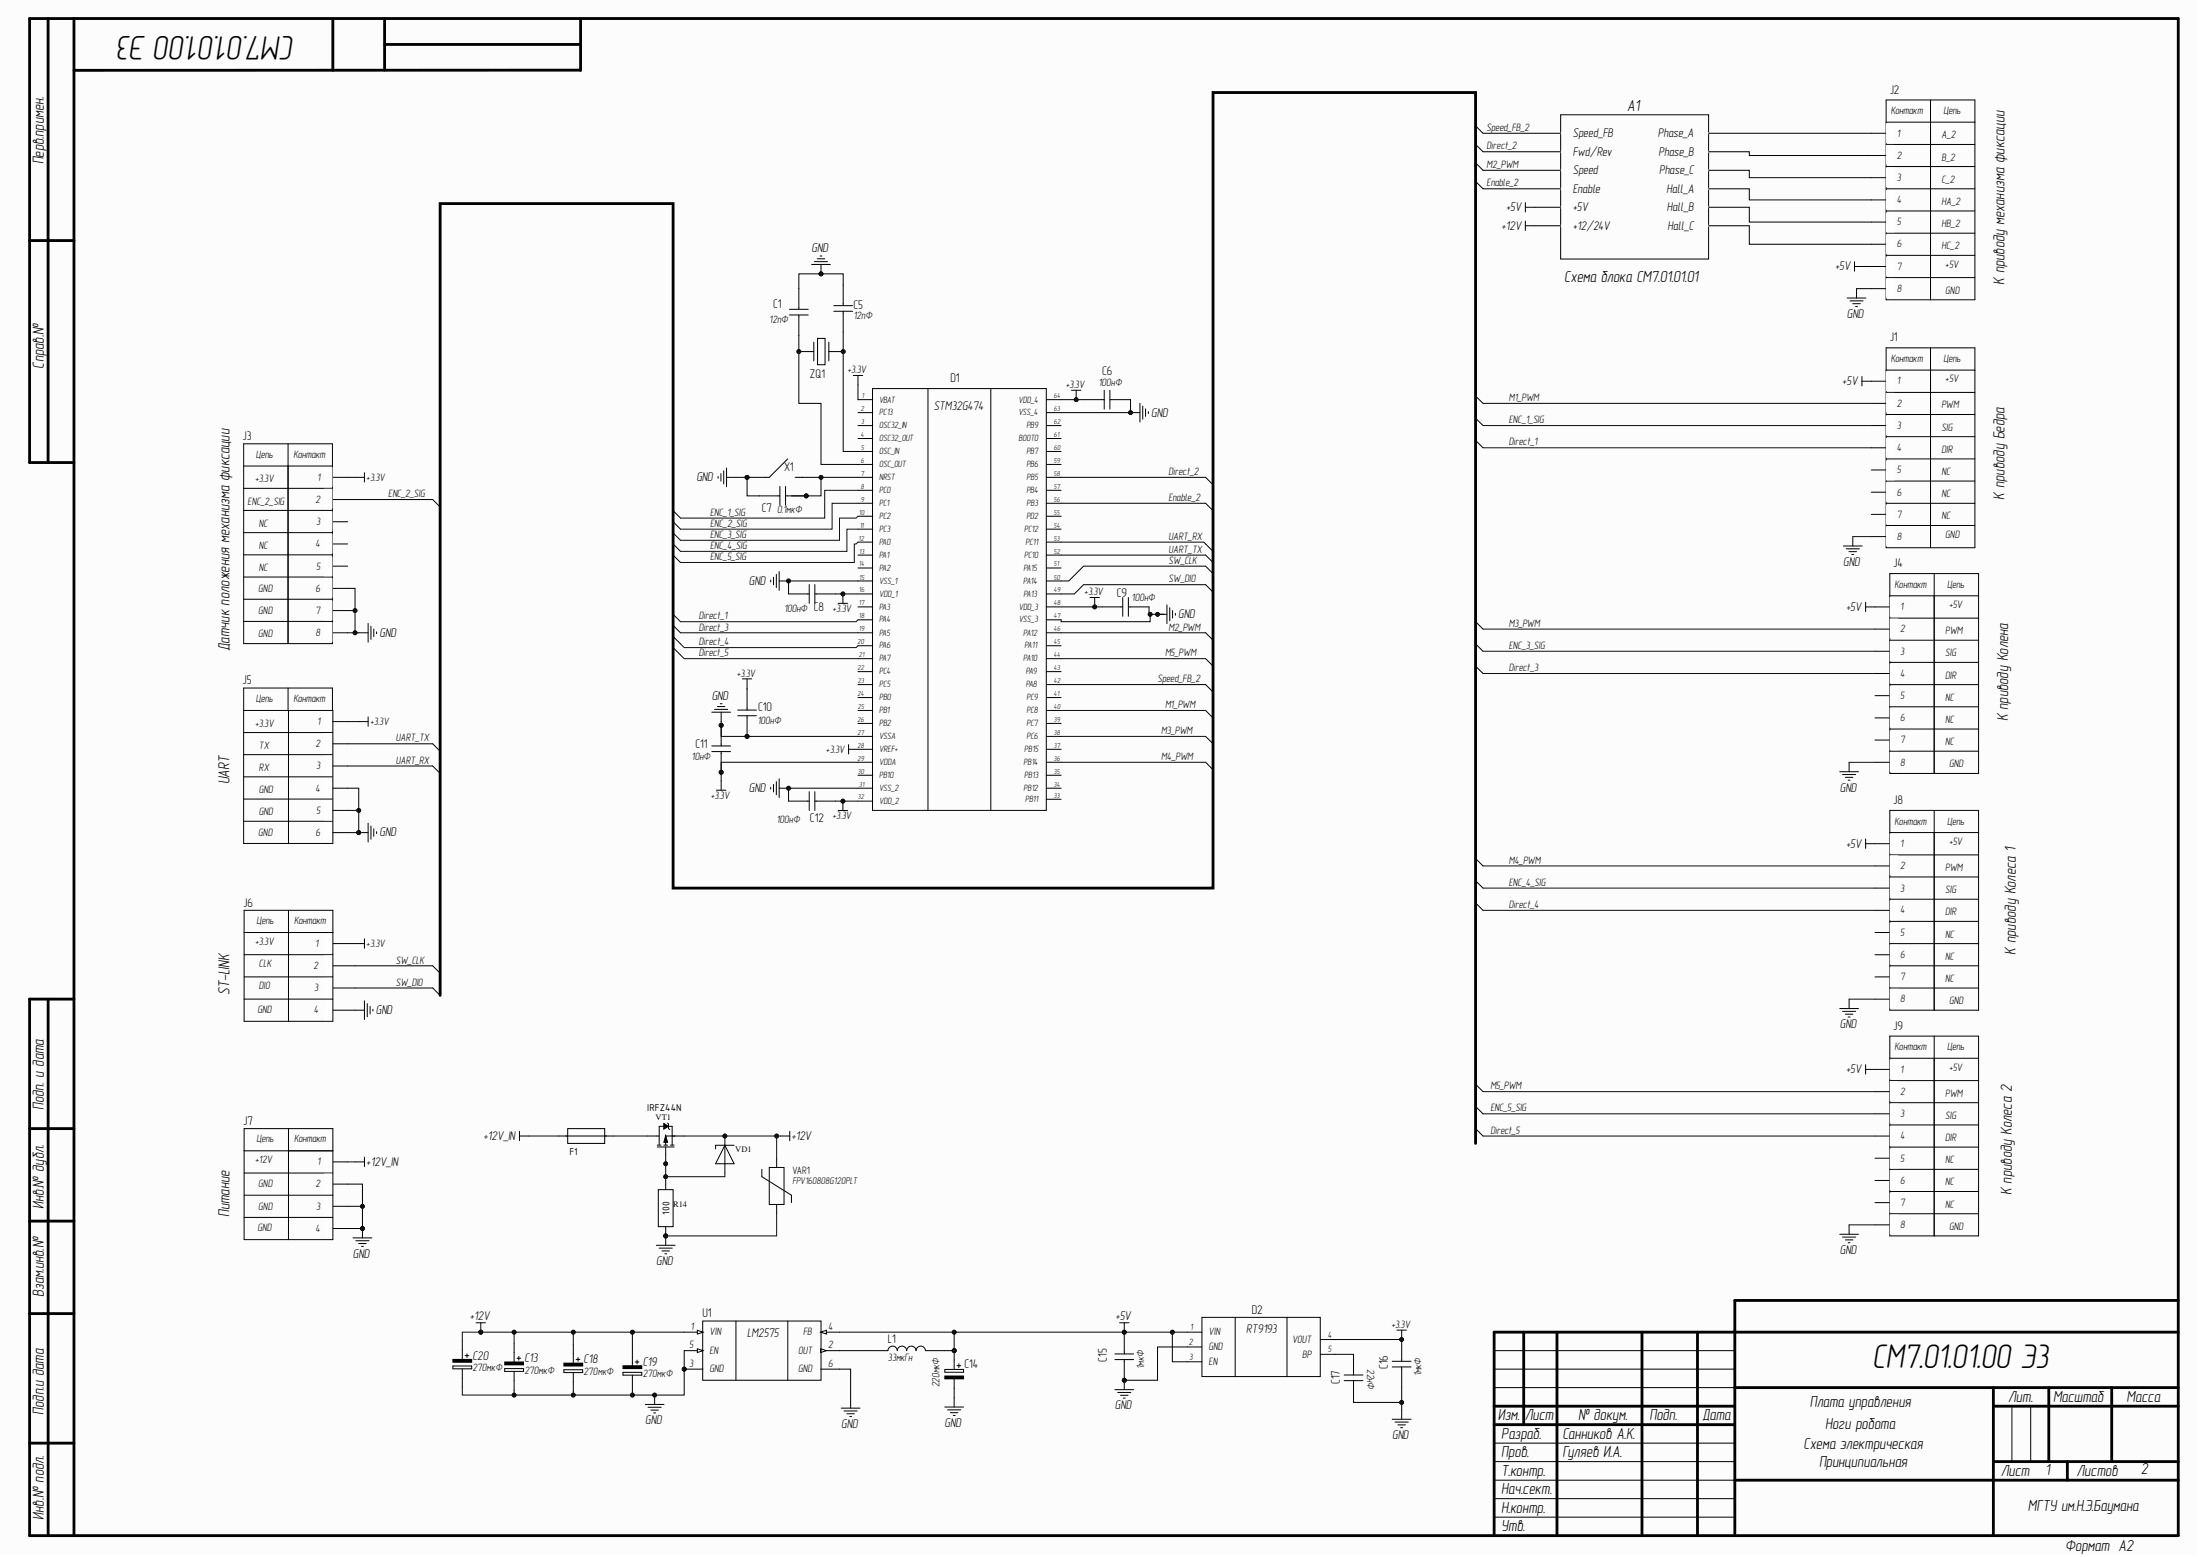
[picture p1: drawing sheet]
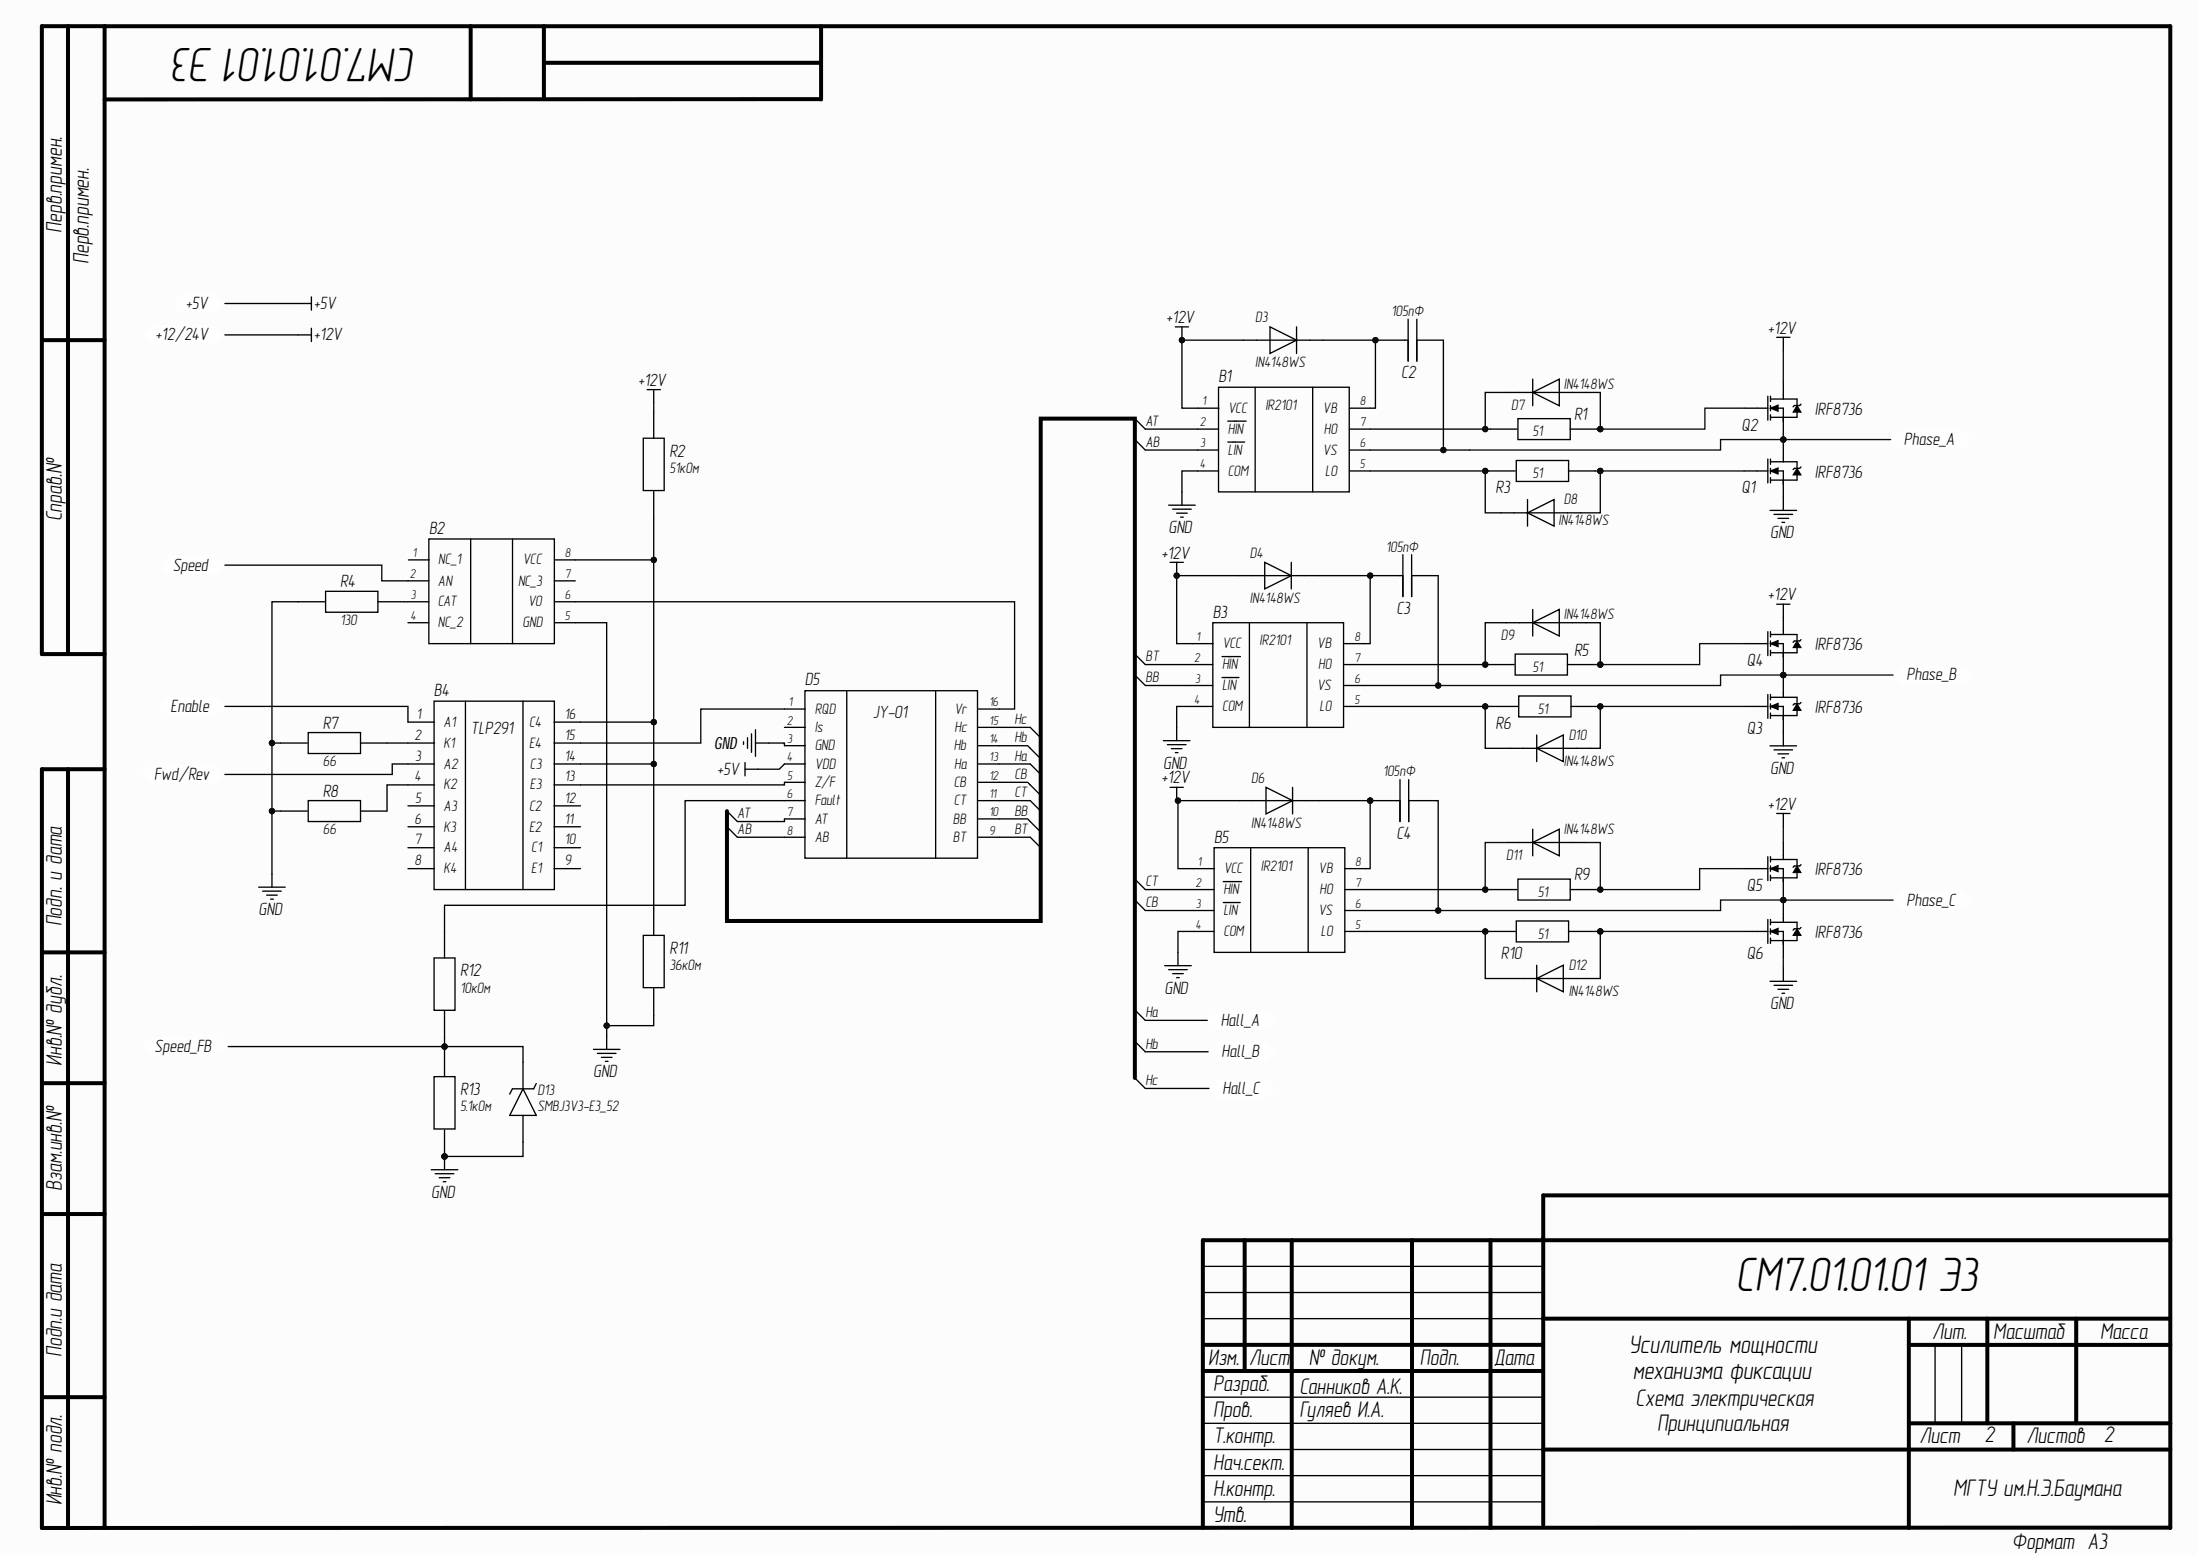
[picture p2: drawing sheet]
# Altium project Dual_BLDC_Controller.PrjPcb
2 sheets, 75 parts. Net scope: hierarchical (ports join the sheet entries above them; power ports are global).
Board file: PCB_board.PcbDoc
Sheets:
  Схема_принципиальная_общая.SchDoc
    A1 = Схема_принципиальная_JY01.SchDoc

## Sheet Схема_принципиальная_общая.SchDoc
size 594 x 420 mm; Date: 01.06.2026; CheckedBy: Гуляев И.А.; Author: Санников А.К.; CompanyName: МГТУ им.Н.Э.Баумана; Organization: МГТУ им.Н.Э.Баумана; SheetNumber: 1; SheetTotal: 2; Name1: Плата управления; DecimalNumber: СМ7.01.01.00; Name2: Ноги робота

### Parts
C1  12пФ  [CAPC1608X87N]
C5  12пФ  [CAPC1608X87N]
C6  100нФ  [CAPC1608X87N]
C7  0.1мкФ  [CAPC1608X87N]
C8  100нФ  [CAPC1608X87N]
C9  100нФ  [CAPC1608X87N]
C10  100нФ  [CAPC1608X87N]
C11  10нФ  [CAPC1608X87N]
C12  100нФ  [CAPC1608X87N]
C13  270мкФ  [16SVF270M]
C14  220мкФ  [CAPPM3216X180N]
C15  1мкФ  [CAPC1608X87N]
C16  1мкФ  [CAPC1608X87N]
C17  22нФ  [CAPC1608X87N]
C18  270мкФ  [16SVF270M]
C19  270мкФ  [16SVF270M]
C20  270мкФ  [16SVF270M]
D1  (no value)  [QFP50P1200X1200X160-64N]
D2  (no value)  [RT9193]
F1  Fuze_LB250LVF  [Fuze_LB250LVF]  (value not drawn)
J1  430450800  [MOLEX_430450800]  (value not drawn)
J2  430450800  [MOLEX_430450800]  (value not drawn)
J3  BM06B-SRSS-TB_LF__SN_  [BM06BSRSSTBLFSN]  (value not drawn)
J4  430450800  [MOLEX_430450800]  (value not drawn)
J5  BM04B-SRSS-TB_LFSN_  [BM04BSRSSTBLFSN]  (value not drawn)
J6  4-pin header  [4-pin header]  (value not drawn)
J7  XT30PW-M  [XT30PWM]  (value not drawn)
J8  430450800  [MOLEX_430450800]  (value not drawn)
J9  430450800  [MOLEX_430450800]  (value not drawn)
L1  33мкГн  [INDPM7373X450N]
R14  value 100  [RES: 0805]  (hidden comment: Resistor 0805 100 Ohm)
U1  LM2575HVSX-5.0_NOPB  [VREG_LM2575HVSX-5.0_NOPB]  (value not drawn)
VAR1  FPV160808G120PLT  [Varistor_20K391]
VD1  (no value)  [DIODE: SMB]
VT1  (no value)  [DPAK]
X1  1437566-3  [14375663]  (value not drawn)
ZQ1  NX5032GA-12.000M-LN-CD-1  [INDC5032X150N]  (value not drawn)

### Sub-sheets
A1 = Схема_принципиальная_JY01.SchDoc: Phase_A (bidir), Phase_B (bidir), Phase_C (bidir), Hall_A (bidir), Hall_B (bidir), Hall_C (bidir), Speed_FB (bidir), Fwd/Rev (bidir), Speed (bidir), Enable (bidir), +5V (bidir), +12/24V (bidir)

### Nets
+3.3V: C6.2 C8.2 C9.2 C10.2 C11.1 C12.2 C16.2 D1.1(VBAT) D1.16(VDD_1) D1.28(VREF+) D1.29(VDDA) D1.32(VDD_2) D1.48(VDD_3) D1.64(VDD_4) D2.4(VOUT) J1.5 J3.1 J4.5 J5.1 J6.1 J8.5 J9.5
+5V: C14.1(+) C15.2 D2.1(VIN) D2.3(EN) J1.1 J2.7 J4.1 J8.1 J9.1 L1.2 U1.4(FB) ; sheet A1/+5V
+12V: C13.1(+) C18.1(+) C19.1(+) C20.1(+) U1.1(VIN) VAR1.2 VD1.2(C) VT1.2(S) ; sheet A1/+12/24V
+12V_IN: F1.1 J7.1
GND: C1.2 C5.2 C6.1 C7.2 C8.1 C9.1 C10.1 C11.2 C12.1 C13.2(-) C14.2(-) C15.1 C16.1 C17.1 C18.2(-) C19.2(-) C20.2(-) D1.15(VSS_1) D1.27(VSSA) D1.31(VSS_2) D1.47(VSS_3) D1.63(VSS_4) D2.2(GND) J1.8 J2.8 J3.6 J3.7 J3.8 J4.8 J5.MP2(6) J6.4 J7.2 J7.3 J7.4 J8.8 J9.8 R14.1 U1.3(GND) U1.5(EN) U1.6(GND) VAR1.1 X1.1
BTN_END: D1.35(PB13) J3.3
BTN_START: D1.33(PB11) J3.4
Direct_1: D1.18(PA4) J1.4
Direct_2: D1.58(PB5) ; sheet A1/Fwd/Rev
Direct_3: D1.19(PA5) J4.4
Direct_4: D1.20(PA6) J8.4
Direct_5: D1.21(PA7) J9.4
Enable_2: D1.56(PB3) ; sheet A1/Enable
ENC_1_SIG: D1.8(PC0) J1.3
ENC_2_SIG: D1.9(PC1) J3.2
ENC_3_SIG: D1.10(PC2) J4.3
ENC_4_SIG: D1.11(PC3) J8.3
ENC_5_SIG: D1.12(PA0) J9.3
Ha: J2.4 ; sheet A1/Hall_A
Hb: J2.5 ; sheet A1/Hall_B
Hc: J2.6 ; sheet A1/Hall_C
M1_PWM: D1.40(PC8) J1.2
M2_PWM: D1.46(PA12) ; sheet A1/Speed
M3_PWM: D1.38(PC6) J4.2
M4_PWM: D1.36(PB14) J8.2
M5_PWM: D1.44(PA10) J9.2
Speed_FB_2: D1.42(PA8) ; sheet A1/Speed_FB
SPI_CLK: D1.55(PD2) J5.4
SPI_CS: D1.54(PC12) J5.MP1(5)
SPI_MISO: D1.53(PC11) J5.2
SPI_MOSI: D1.52(PC10) J5.3
SW_CLK: D1.50(PA14) J6.2
SW_DIO: D1.49(PA13) J6.3
NetB1_6: J2.1 ; sheet A1/Phase_A
NetB3_6: J2.2 ; sheet A1/Phase_B
NetB5_6: J2.3 ; sheet A1/Phase_C
NetC1_1: C1.1 D1.6(OSC_OUT) ZQ1.1
NetC5_1: C5.1 D1.5(OSC_IN) ZQ1.2
NetC7_1: C7.1 D1.7(NRST) X1.2
NetC17_2: C17.2 D2.5(BP)
NetF1_2: F1.2 VT1.3(D)
NetL1_1: L1.1 U1.2(OUT)
NetR14_2: R14.2 VD1.1(A) VT1.1(G)

Not connected (* = marked no-connect by the designer): D1 2(PC13) 3(OSC32_IN) 4(OSC32_OUT) 13(PA1) 14(PA2) 17(PA3) 22(PC4) 23(PC5) 24(PB0) 25(PB1) 26(PB2) 30(PB10) 34(PB12) 37(PB15) 39(PC7) 41(PC9) 43(PA9) 45(PA11) 51(PA15) 57(PB4) 59(PB6) 60(PB7) 61(BOOT0) 62(PB9); J1 6 7; J3 5; J4 6 7; J8 6 7; J9 6 7

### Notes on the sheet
- A_2
- B_2
- HA_2
- C_2
- HB_2
- HC_2
- Схема блока СМ7.01.01.01
- GND
- +5V
- К приводу механизма фиксации
- SIG
- PWM
- +3.3V
- DIR
- NC
- (near J3) ENC_2_SIG
- BTN
- К приводу Бедра
- Датчик положения механизма фиксации
- К приводу Колена
- TX
- RX
- SPI
- К приводу Колеса 1
- ST-LINK
- DIO
- CLK
- +12V
- К приводу Колеса 2
- Питание

## Sheet Схема_принципиальная_JY01.SchDoc: Наименование
size 420 x 297 mm; CheckedBy: Гуляев И.А.; Author: Санников А.К.; CompanyName: МГТУ им.Н.Э.Баумана; SheetNumber: 2; SheetTotal: 2; PageSetup: Record=PageOptions¦CenterHorizontal=True¦CenterVertical=True¦PrintScale=0.94¦XCorrection=1.00¦YCorrection=1.00¦PrintKind=1¦BorderSize=5000000¦LeftOffset=0¦BottomOffset=0¦Orientation=1¦PaperLength=1000¦PaperWidth=1000¦Scale=100¦PaperSource=7¦PrintQuality=-4¦MediaType=1¦DitherType=10¦PaperKind=A4¦PrintScaleMode=1; DecimalNumber: СМ7.01.01.01; MainDevice: Перв.примен.; Name1: Усилитель мощности; Name2: механизма фиксации

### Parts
B1  IR2101S  [SOIC127P600X175-8N]  (value not drawn)
B2  HCPL-4504-000E  [DIP762W65P254L965H470Q8N]  (value not drawn)
B3  IR2101S  [SOIC127P600X175-8N]  (value not drawn)
B4  TLP291-4_GB_E_T  [SOIC127P700X220-16N]  (value not drawn)
B5  IR2101S  [SOIC127P600X175-8N]  (value not drawn)
C2  105пФ  [CAPC1608X87N]
C3  105пФ  [CAPC1608X87N]
C4  105пФ  [CAPC1608X87N]
D3  IN4148WS  [SOD2713X115N]
D4  IN4148WS  [SOD2713X115N]
D5  JY01-SOP16  [SOIC127P600X175-16N]  (value not drawn)
D6  IN4148WS  [SOD2713X115N]
D7  IN4148WS  [SOD2713X115N]
D8  IN4148WS  [SOD2713X115N]
D9  IN4148WS  [SOD2713X115N]
D10  IN4148WS  [SOD2713X115N]
D11  IN4148WS  [SOD2713X115N]
D12  IN4148WS  [SOD2713X115N]
D13  SMBJ3V3-E3_52  [DIOM5436X244N]
Q1  IRF8736PBF  [SOIC127P600X175-8N]  (value not drawn)
Q2  IRF8736PBF  [SOIC127P600X175-8N]  (value not drawn)
Q3  IRF8736PBF  [SOIC127P600X175-8N]  (value not drawn)
Q4  IRF8736PBF  [SOIC127P600X175-8N]  (value not drawn)
Q5  IRF8736PBF  [SOIC127P600X175-8N]  (value not drawn)
Q6  IRF8736PBF  [SOIC127P600X175-8N]  (value not drawn)
R1  51  [RESC1608X55N]
R2  51кОм  [RESC1608X55N]
R3  51  [RESC1608X55N]
R4  130  [RESC1608X55N]
R5  51  [RESC1608X55N]
R6  51  [RESC1608X55N]
R7  66  [RESC1608X55N]
R8  66  [RESC1608X55N]
R9  51  [RESC1608X55N]
R10  51  [RESC1608X55N]
R11  36кОм  [RESC1608X55N]
R12  10кОм  [RESC1608X55N]
R13  5.1кОм  [RESC1608X55N]

### Ports
+5V (bidir, see Схема_принципиальная_общая[3A]), +12/24V (bidir, see Схема_принципиальная_общая[3A]), Enable (bidir, see Схема_принципиальная_общая[3A]), Fwd/Rev (bidir, see Схема_принципиальная_общая[3A]), Hall_A (bidir, see Схема_принципиальная_общая[4A]), Hall_B (bidir, see Схема_принципиальная_общая[4A]), Hall_C (bidir, see Схема_принципиальная_общая[4A]), Phase_A (bidir, see Схема_принципиальная_общая[4A]), Phase_B (bidir, see Схема_принципиальная_общая[4A]), Phase_C (bidir, see Схема_принципиальная_общая[4A]), Speed (bidir, see Схема_принципиальная_общая[3A]), Speed_FB (bidir, see Схема_принципиальная_общая[3A])

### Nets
+5V: D5.4(VDD) ; port +5V
+12V: B1.1(VCC) B3.1(VCC) B5.1(VCC) D3.2(A) D4.2(A) D6.2(A) Q2.5,6,7,8(D) Q4.5,6,7,8(D) Q5.5,6,7,8(D) R2.2 ; port +12/24V
GND: B1.4(COM) B2.5(GND) B3.4(COM) B5.4(COM) D5.3(GND) D13.2(A) Q1.1,2,3(S) Q3.1,2,3(S) Q6.1,2,3(S) R4.1 R7.1 R8.1 R11.1 R13.1
AB: B1.3(~{LIN}) D5.8(AB)
AT: B1.2(~{HIN}) D5.7(AT)
BB: B3.3(~{LIN}) D5.10(BB)
BT: B3.2(~{HIN}) D5.9(BT)
CB: B5.3(~{LIN}) D5.12(CB)
CT: B5.2(~{HIN}) D5.11(CT)
Direct_2: B4.3(A2) ; port Fwd/Rev
Enable_2: B4.1(A1) ; port Enable
Ha: D5.13(Ha) ; port Hall_A
Hb: D5.14(Hb) ; port Hall_B
Hc: D5.15(Hc) ; port Hall_C
M2_PWM: B2.2(AN) ; port Speed
Speed_FB_2: D13.1(K) R12.1 R13.2 ; port Speed_FB
NetB1_5: B1.5(LO) D8.1(K) R3.1
NetB1_6: B1.6(VS) C2.1 Q1.5,6,7,8(D) Q2.1,2,3(S) ; port Phase_A
NetB1_7: B1.7(HO) D7.1(K) R1.1
NetB1_8: B1.8(VB) C2.2 D3.1(K)
NetB2_3: B2.3(CAT) R4.2
NetB2_6: B2.6(VO) D5.16(Vr)
NetB2_8: B2.8(VCC) B4.14(C3) B4.16(C4) R2.1 R11.2
NetB3_5: B3.5(LO) D10.1(K) R6.1
NetB3_6: B3.6(VS) C3.1 Q3.5,6,7,8(D) Q4.1,2,3(S) ; port Phase_B
NetB3_7: B3.7(HO) D9.1(K) R5.1
NetB3_8: B3.8(VB) C3.2 D4.1(K)
NetB4_2: B4.2(K1) R7.2
NetB4_4: B4.4(K2) R8.2
NetB4_13: B4.13(E3) D5.5(Z/F)
NetB4_15: B4.15(E4) D5.1(RQD)
NetB5_5: B5.5(LO) D12.1(K) R10.1
NetB5_6: B5.6(VS) C4.1 Q5.1,2,3(S) Q6.5,6,7,8(D) ; port Phase_C
NetB5_7: B5.7(HO) D11.1(K) R9.1
NetB5_8: B5.8(VB) C4.2 D6.1(K)
NetD5_6: D5.6(Fault) R12.2
NetD7_2: D7.2(A) Q2.4(G) R1.2
NetD8_2: D8.2(A) Q1.4(G) R3.2
NetD9_2: D9.2(A) Q4.4(G) R5.2
NetD10_2: D10.2(A) Q3.4(G) R6.2
NetD11_2: D11.2(A) Q5.4(G) R9.2
NetD12_2: D12.2(A) Q6.4(G) R10.2

Not connected (* = marked no-connect by the designer): B2 1(NC_1) 4(NC_2) 7(NC_3); B4 5(A3) 6(K3) 7(A4) 8(K4) 9(E1) 10(C1) 11(E2) 12(C2); D5 2(Is)

## Nets that join several sheets
+5V: Схема_принципиальная_общая (11 pins), Схема_принципиальная_JY01 (D5.4)
+12V: Схема_принципиальная_общая (8 pins), Схема_принципиальная_JY01 (10 pins)
GND: Схема_принципиальная_общая (42 pins), Схема_принципиальная_JY01 (14 pins)
Direct_2: Схема_принципиальная_общая (D1.58), Схема_принципиальная_JY01 (B4.3)
Enable_2: Схема_принципиальная_общая (D1.56), Схема_принципиальная_JY01 (B4.1)
Ha: Схема_принципиальная_общая (J2.4), Схема_принципиальная_JY01 (D5.13)
Hb: Схема_принципиальная_общая (J2.5), Схема_принципиальная_JY01 (D5.14)
Hc: Схема_принципиальная_общая (J2.6), Схема_принципиальная_JY01 (D5.15)
M2_PWM: Схема_принципиальная_общая (D1.46), Схема_принципиальная_JY01 (B2.2)
NetB1_6: Схема_принципиальная_общая (J2.1), Схема_принципиальная_JY01 (B1.6 C2.1 Q1.5,6,7,8 Q2.1,2,3)
NetB3_6: Схема_принципиальная_общая (J2.2), Схема_принципиальная_JY01 (B3.6 C3.1 Q3.5,6,7,8 Q4.1,2,3)
NetB5_6: Схема_принципиальная_общая (J2.3), Схема_принципиальная_JY01 (B5.6 C4.1 Q5.1,2,3 Q6.5,6,7,8)
Speed_FB_2: Схема_принципиальная_общая (D1.42), Схема_принципиальная_JY01 (D13.1 R12.1 R13.2)
